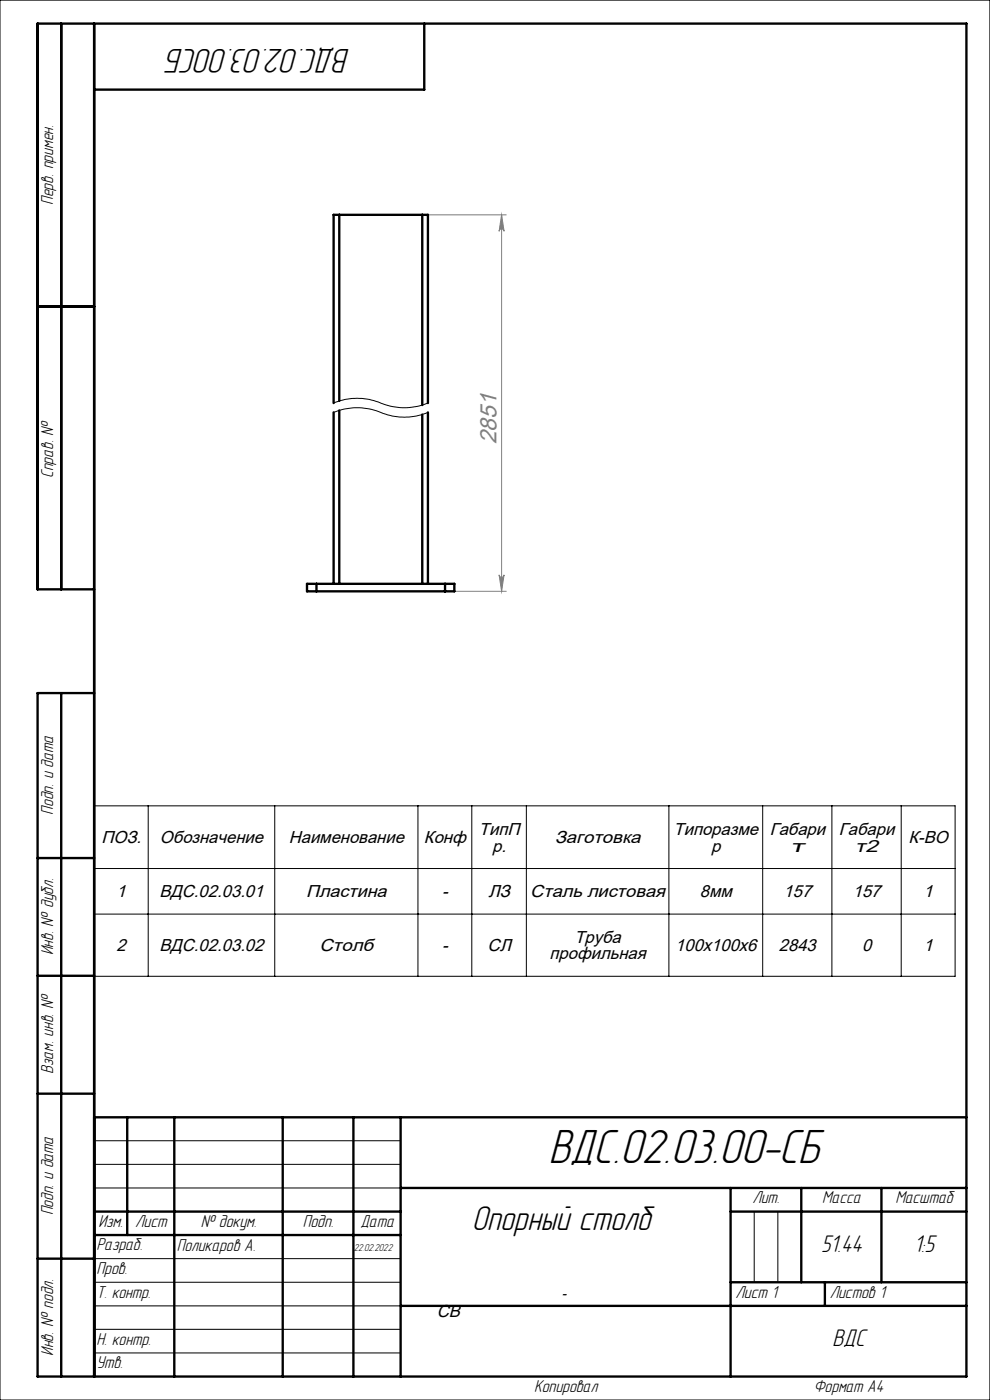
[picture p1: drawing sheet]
<svg xmlns="http://www.w3.org/2000/svg" width="210mm" height="297mm" viewBox="0 0 210 297" stroke-linecap="round" stroke-linejoin="round" font-family="sans-serif">
<g fill="none" stroke="#000" stroke-width=".21">
<path d="M0 0h210v297h-210zM70.8 87.5a13.5 13.5 0 0 1 10.9 .3 13 13 0 0 0 9.1-.3M70.8 85.5a13.5 13.5 0 0 1 10.9 .4 13 13 0 0 0 9.1-.4M20 171h182.6v36.1h-182.6zM31.4 171v36.1M58.3 171v36.1M88.7 171v36.1M100.1 171v36.1M111.7 171v36.1M141.9 171v36.1M161.8 171v36.1M176.5 171v36.1"/>
<path d="M191.2 171v36.1M20 184.3h182.6M20 193.9h182.6M20 242h65M20 247h65M20 252h65M160 257v15M165 257v15M20 267h65M20 272h65M20 277h65M20 282h65"/>
<path d="M20 287h65"/>
</g>
<path d="M90.8 45.6h16.6M106.4 45.6v79.8M106.4 45.6l.5 3.5a.53 .53 0 0 0-.5-.5 .53 .53 0 0 0-.5 .5zM96.4 125.4h11M105.9 122a.53 .53 0 0 0 .5 .5 .53 .53 0 0 0 .5-.5l-.5 3.4z" fill="none" stroke="#808080" stroke-width=".21"/>
<g fill="none" stroke="#000" stroke-width=".5">
<path d="M13 5v120M20 5v287M90 5v14h-70M8 65h12M20 125h-12v-120h197v287h-197v-145h12M13 147v145M8 182h12M8 207h12M8 232h12M20 237h185M27 237v25M37 237v55"/>
<path d="M60 237v55M75 237v55M85 237v55M20 257h65M85 252h120M155 252v40M155 257h50M170 252v20M187 252v20M8 267h12M20 262h65M85 277h120"/>
<path d="M155 272h50M175 272v5"/>
</g>
<path d="M106.4 45.6l.5 3.5a.53 .53 0 0 0-.5-.5 .53 .53 0 0 0-.5 .5zM105.9 122a.53 .53 0 0 0 .5 .5 .53 .53 0 0 0 .5-.5l-.5 3.4z" fill="#808080"/>
<g fill="none" stroke="#000" stroke-width=".5">
<path d="M72 45.6h-1.2v39.9M72 45.6v39.5M72 45.6h17.6M89.6 45.6h1.2v39.9M89.6 45.6v40.3M70.8 87.5v36.4M72 87.1v36.8M89.6 87.9v36M90.8 87.5v36.4M67.1 123.9h-2v1.5h2M67.1 123.9v1.5M67.1 125.4h27.3"/>
<path d="M67.1 123.9h27.3M94.4 123.9h2v1.5h-2M94.4 123.9v1.5"/>
</g>
<text font-size="10.5" x="116.2" y="246.7">ВДС.02.03.00-СБ</text>
<g font-size="7.5">
<text x="74.3" y="10.5" transform="rotate(-180 74.3 10.5)">ВДС.02.03.00СБ</text>
<text x="100.1" y="261">Опорный столб</text>
</g>
<g font-size="5.3">
<text x="174.2" y="265.6">51.44</text>
<text x="193.9" y="265.6">1:5</text>
<text x="176.6" y="285.6">ВДС</text>
</g>
<text font-size="5" fill="#808080" x="105.3" y="94.2" transform="rotate(-90 105.3 94.2)">2851</text>
<g font-size="3.8">
<text x="11.3" y="43.5" transform="rotate(-90 11.3 43.5)">Перв. примен.</text>
<text x="11.3" y="101.4" transform="rotate(-90 11.3 101.4)">Справ. №</text>
<text x="11.3" y="172.8" transform="rotate(-90 11.3 172.8)">Подп. и дата</text>
<text x="11.3" y="202.7" transform="rotate(-90 11.3 202.7)">Инв. № дубл.</text>
<text x="11.3" y="227.8" transform="rotate(-90 11.3 227.8)">Взам. инв. №</text>
<text x="11.3" y="257.9" transform="rotate(-90 11.3 257.9)">Подп. и дата</text>
<text x="159.6" y="255.3">Лит.</text>
<text x="174.4" y="255.3">Масса</text>
<text x="189.9" y="255.3">Масштаб</text>
<text x="20.9" y="260.3">Изм.</text>
<text x="28.7" y="260.2">Лист</text>
<text x="42.6" y="260.2">№ докум.</text>
<text x="64.2" y="260.2">Подп.</text>
<text x="76.5" y="260.2">Дата</text>
<text x="20.5" y="265.3">Разраб.</text>
<text x="37.5" y="265.4">Поликаров А.</text>
<text x="20.5" y="275.3">Т. контр.</text>
<text x="20.5" y="270.3">Пров.</text>
<text x="156" y="275.3">Лист 1</text>
<text x="176" y="275.3">Листов 1</text>
<text x="11.3" y="287.7" transform="rotate(-90 11.3 287.7)">Инв. № подл.</text>
<text x="20.5" y="285.2">Н. контр.</text>
<text x="20.5" y="290.3">Утв.</text>
<text x="113.3" y="295.3">Копировал</text>
<text x="172.6" y="295.3">Формат А4</text>
</g>
<g font-size="3.7">
<text x="21.5" y="178.9">ПОЗ.</text>
<text x="33.9" y="178.9">Обозначение</text>
<text x="61.3" y="178.9">Наименование</text>
<text x="89.9" y="178.9">Конф</text>
<text x="101.6" y="177.1">ТипП</text>
<text x="117.7" y="178.9">Заготовка</text>
<text x="142.9" y="177.1">Типоразме</text>
<text x="163.3" y="177.1">Габари</text>
<text x="178" y="177.1">Габари</text>
<text x="192.7" y="178.9">К-ВО</text>
<text x="104.4" y="180.6">р.</text>
<text x="150.9" y="180.6">р</text>
<text x="167.7" y="180.6">т</text>
<text x="181.4" y="180.6">т2</text>
<text x="24.7" y="190.4">1</text>
<text x="33.8" y="190.4">ВДС.02.03.01</text>
<text x="64.9" y="190.4">Пластина</text>
<text x="93.8" y="190.4">-</text>
<text x="103.6" y="190.4">ЛЗ</text>
<text x="112.5" y="190.4">Сталь листовая</text>
<text x="148.4" y="190.4">8мм</text>
<text x="166.2" y="190.4">157</text>
<text x="180.9" y="190.4">157</text>
<text x="195.9" y="190.4">1</text>
<text x="24.7" y="201.8">2</text>
<text x="33.8" y="201.8">ВДС.02.03.02</text>
<text x="67.8" y="201.8">Столб</text>
<text x="93.8" y="201.8">-</text>
<text x="103.4" y="201.8">СЛ</text>
<text x="116.6" y="203.5">профильная</text>
<text x="121.9" y="200">Труба</text>
<text x="143.2" y="201.8">100х100х6</text>
<text x="165.2" y="201.8">2843</text>
<text x="182.9" y="201.8">0</text>
<text x="195.9" y="201.8">1</text>
<text x="92.7" y="279.5">СВ</text>
</g>
<text font-size="2.9" x="119.2" y="275.3">-</text>
<text font-size="2.2" x="75" y="265.5">22.02.2022</text>
</svg>
